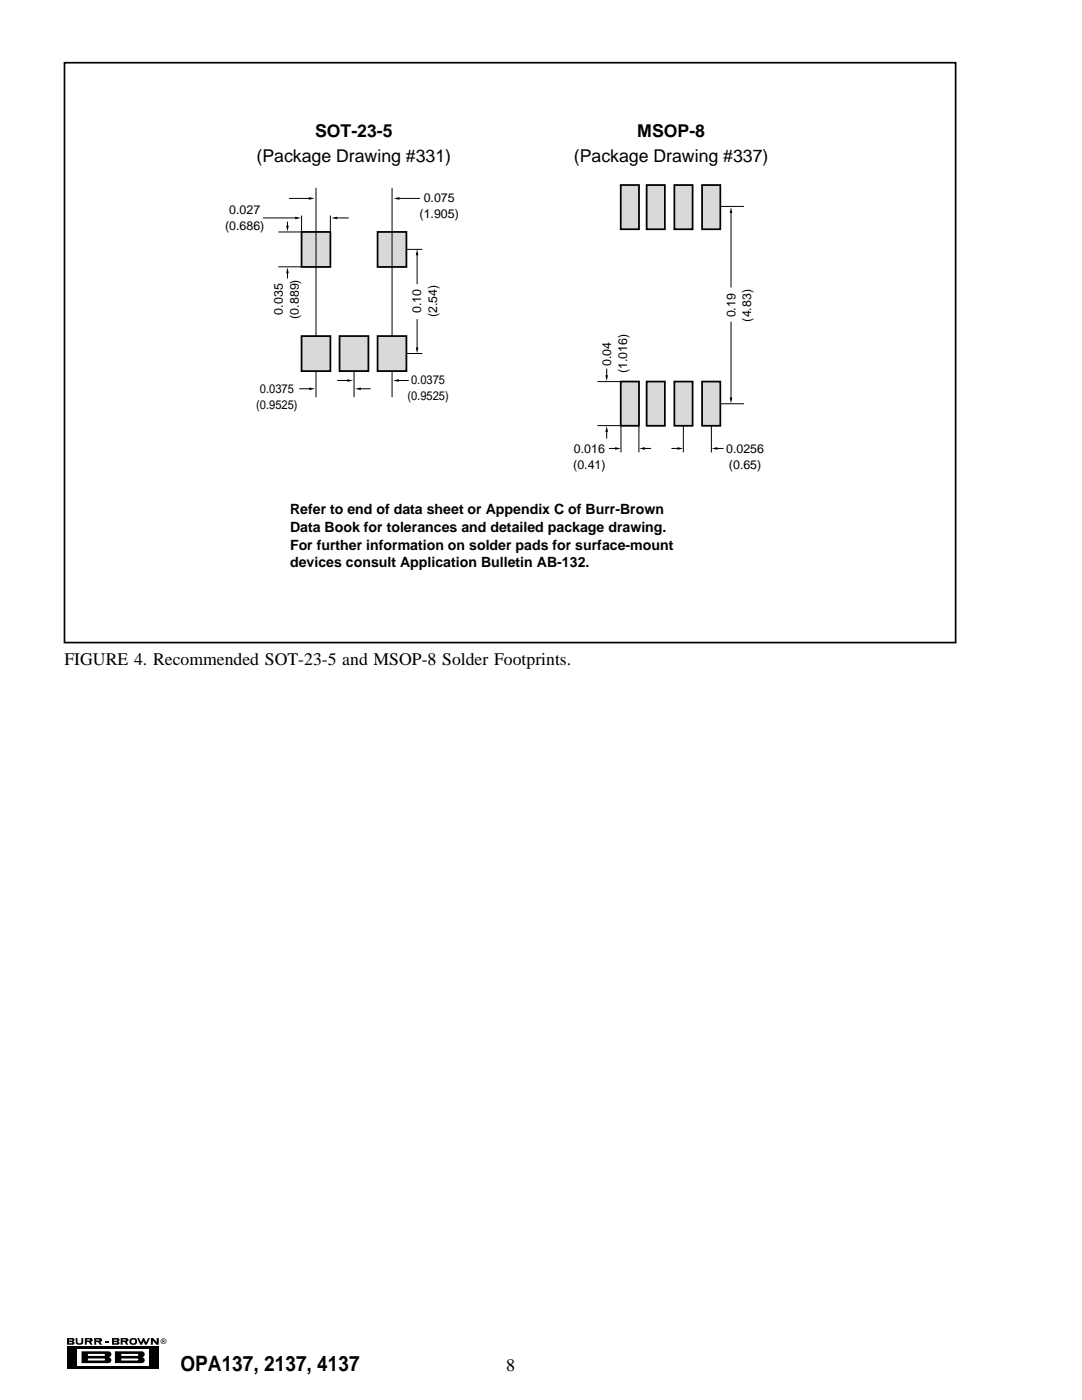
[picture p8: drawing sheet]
<svg xmlns="http://www.w3.org/2000/svg" width="216mm" height="279mm" viewBox="0 0 216 279" stroke-linecap="round" stroke-linejoin="round" font-family="sans-serif">
<path d="M13.4 268.7h18.3v4.6h-18.3z" fill="#000"/>
<path d="M15.4 269.3h14.3v3.3h-14.3z" fill="#fff"/>
<path d="M16.3 269.7h5.3a.59 .59 0 0 1 .6 .6 .59 .59 0 0 1-.6 .6 .59 .59 0 0 1 .6 .5 .59 .59 0 0 1-.6 .6h-5.3z" fill="#000"/>
<g fill="#fff">
<path d="M17.5 270.2h3.3l.2 .2-.2 .2h-3.3z"/>
<path d="M17.5 271.1h3.3l.2 .2-.2 .2h-3.3z"/>
</g>
<path d="M22.9 269.7h5.4a.59 .59 0 0 1 .6 .6 .59 .59 0 0 1-.6 .6 .59 .59 0 0 1 .6 .5 .59 .59 0 0 1-.6 .6h-5.4z" fill="#000"/>
<g fill="#fff">
<path d="M24.2 270.2h3.2l.2 .2-.2 .2h-3.2z"/>
<path d="M24.2 271.1h3.2l.2 .2-.2 .2h-3.2z"/>
</g>
<path d="M13.4 267h1.1a.33 .33 0 0 1 .4 .4 .33 .33 0 0 1-.4 .3 .33 .33 0 0 1 .4 .3 .33 .33 0 0 1-.4 .4h-1.1zM18.8 267h1.2a.38 .38 0 0 1 .4 .4 .38 .38 0 0 1-.4 .4l.4 .6h-.5l-.3-.6h-.4v.6h-.4z" fill="#000"/>
<path d="M19.2 267.3l.7 .1-.7 .1z" fill="#fff"/>
<path d="M15.1 267l.4 .1a.7 .7 0 0 0 .3 1h.2a.93 .93 0 0 0 .2-1.1h.4v.2a.86 .86 0 0 1-.5 1.2h-.2a.61 .61 0 0 1-.8-.5zM22.3 267h1.2a.33 .33 0 0 1 .3 .4 .33 .33 0 0 1-.3 .3 .33 .33 0 0 1 .3 .3 .33 .33 0 0 1-.3 .4h-1.2z" fill="#000"/>
<g fill="#fff">
<path d="M22.7 267.3l.7 .1-.7 .2z"/>
<path d="M22.7 267.8l.7 .2-.7 .1z"/>
</g>
<path d="M24.1 267h1.2a.38 .38 0 0 1 .3 .4 .38 .38 0 0 1-.3 .4l.3 .6h-.4l-.4-.6h-.3v.6h-.4z" fill="#000"/>
<path d="M24.5 267.3l.6 .1-.6 .1z" fill="#fff"/>
<path d="M26 267.2l.3-.1a.74 .74 0 0 1 1.1 .6 .74 .74 0 0 1-1.1 .7 .69 .69 0 0 1-.3-1.2z" fill="#000"/>
<circle cx="26.6" cy="267.7" r=".41" fill="#fff"/>
<path d="M16.9 267h1.2a.38 .38 0 0 1 .4 .4 .38 .38 0 0 1-.4 .4l.4 .6h-.4l-.4-.6h-.4v.6h-.4zM27.4 267h.3l.4 .9 .4-.9h.3l.4 .9 .4-.9h.3l-.6 1.4h-.4l-.3-.7-.3 .7h-.3zM30.1 267h.5l.7 .9v-.9h.4v1.4h-.5l-.7-.9v.9h-.4z" fill="#000"/>
<path d="M17.3 267.3l.7 .1-.7 .1z" fill="#fff"/>
<path d="M21 267.7h.7v.2h-.7z" fill="#000"/>
<g fill="#fff">
<path d="M13.8 267.3l.6 .1-.6 .2z"/>
<path d="M13.8 267.9l.6 .1-.6 .1z"/>
</g>
<g fill="#d9d9d9" stroke="#000" stroke-width=".35">
<path d="M140.1 76.2h3.6v8.8h-3.6z"/>
<path d="M134.6 76.2h3.6v8.8h-3.6z"/>
<path d="M129 76.2h3.7v8.8h-3.7z"/>
<path d="M123.9 76.1h3.6v8.9h-3.6z"/>
<path d="M140.1 36.9h3.6v8.9h-3.6z"/>
<path d="M134.6 36.9h3.6v8.9h-3.6z"/>
<path d="M129 36.9h3.7v8.9h-3.7z"/>
<path d="M123.9 36.9h3.6v8.8h-3.6z"/>
</g>
<g fill="none" stroke="#000" stroke-width=".2">
<path d="M143.7 41.2h4.8M145.9 42.2v15.2M119.2 76.2h4.7M121.1 73.6v1.7M145.9 64.2v15.6M119.2 84.9h4.7M121.1 85.8v1.7M121.5 89.5h1.6M123.9 85v5.3M127.5 85v5.3M128.3 89.5h1.6M134 89.5h1.6"/>
<path d="M136.4 85v5.3M141.9 85v5.3M142.8 89.5h1.6M143.7 80.6h4.8"/>
</g>
<path d="M145.9 41.4l.2 1.1h-.5zM120.8 74.9h.5l-.2 1.2zM121.1 85l.2 1.2h-.5zM122.7 89.2l1.2 .3-1.2 .3zM127.5 89.5l1.2-.3v.6zM135.2 89.2l1.1 .3-1.1 .3zM142 89.5l1.1-.3 .1 .6zM145.6 79.3h.5l-.2 1.2z" fill="#000"/>
<g fill="#d9d9d9" stroke="#000" stroke-width=".35">
<path d="M75.3 46.3h5.8v7h-5.8z"/>
<path d="M60.2 46.3h5.7v7h-5.7z"/>
</g>
<g fill="none" stroke="#000" stroke-width=".2">
<path d="M57.7 39.6h4.3M63.1 37.5v41.8M83.8 39.6h-4.4M52.5 43.5h6.7M55.5 46.3h4.8M55.5 53.2h4.8M57.4 44.2v1.3M57.4 54.1v1.5M60.2 43v3.4M65.9 43v3.4M69.6 43.5h-2.7M83.2 50.5v6.2"/>
<path d="M59.7 77.6h2.4M67.3 75.9h2.4M71.6 77.6h2.4M79.2 75.9h2.4M83.2 63.7v6.2"/>
</g>
<path d="M61.6 39.3l1.2 .3-1.2 .3zM78.5 39.6l1.2-.3v.6zM57.4 53.4l.2 1.1h-.5zM57.1 45h.5l-.2 1.2zM58.9 43.2l1.2 .3-1.2 .3zM66.1 43.5l1.2-.3v.6zM83.2 49.8l.3 1.1h-.5zM61.7 77.3l1.2 .3-1.2 .3zM69.3 75.7l1.2 .2-1.2 .3zM70.8 77.6l1.2-.3v.6zM78.4 75.9l1.2-.2v.5zM83 69.4h.5l-.3 1.1z" fill="#000"/>
<path d="M60.2 67.1h5.7v7h-5.7z" fill="#d9d9d9" stroke="#000" stroke-width=".35"/>
<path d="M78.2 37.5v41.8M81.1 49.8h3.2" fill="none" stroke="#000" stroke-width=".2"/>
<path d="M75.3 67.1h5.8v7h-5.8z" fill="#d9d9d9" stroke="#000" stroke-width=".35"/>
<path d="M70.6 74.1v5.2" fill="none" stroke="#000" stroke-width=".2"/>
<path d="M67.8 67.1h5.7v7h-5.7z" fill="#d9d9d9" stroke="#000" stroke-width=".35"/>
<path d="M81.1 70.6h3.2" fill="none" stroke="#000" stroke-width=".2"/>
<path d="M12.9 12.5h177.8v115.7h-177.8z" fill="none" stroke="#000" stroke-width=".34"/>
<text font-size="4.2" x="36" y="273.5">OPA137, 2137, 4137</text>
<g font-size="3.5">
<text x="62.9" y="27.4">SOT-23-5</text>
<text x="127.2" y="27.4">MSOP-8</text>
<text x="51.2" y="32.4">(Package Drawing #331)</text>
<text x="114.5" y="32.4">(Package Drawing #337)</text>
<text x="12.9" y="132.6">FIGURE 4. Recommended SOT-23-5 and MSOP-8 Solder Footprints.</text>
<text x="101" y="273.6">8</text>
</g>
<g font-size="2.8">
<text x="57.9" y="102.7">Refer to end of data sheet or Appendix C of Burr-Brown</text>
<text x="57.9" y="106.2">Data Book for tolerances and detailed package drawing.</text>
<text x="57.9" y="109.7">For further information on solder pads for surface-mount</text>
<text x="57.9" y="113.2">devices consult Application Bulletin AB-132.</text>
</g>
<g font-size="2.5">
<text x="84.6" y="40.3">0.075</text>
<text x="44.9" y="46">(0.686)</text>
<text x="45.8" y="42.8">0.027</text>
<text x="83.7" y="43.5">(1.905)</text>
<text x="56.4" y="62.8" transform="rotate(-90 56.4 62.8)">0.035</text>
<text x="59.6" y="63.6" transform="rotate(-90 59.6 63.6)">(0.889)</text>
<text x="84" y="62.5" transform="rotate(-90 84 62.5)">0.10</text>
<text x="87.2" y="63.3" transform="rotate(-90 87.2 63.3)">(2.54)</text>
<text x="146.7" y="63.4" transform="rotate(-90 146.7 63.4)">0.19</text>
<text x="149.9" y="64.2" transform="rotate(-90 149.9 64.2)">(4.83)</text>
<text x="82" y="76.7">0.0375</text>
<text x="122" y="73" transform="rotate(-90 122 73)">0.04</text>
<text x="125.1" y="74.5" transform="rotate(-90 125.1 74.5)">(1.016)</text>
<text x="51.1" y="81.7">(0.9525)</text>
<text x="51.9" y="78.5">0.0375</text>
<text x="81.3" y="79.9">(0.9525)</text>
<text x="114.4" y="93.6">(0.41)</text>
<text x="114.5" y="90.4">0.016</text>
<text x="144.9" y="90.4">0.0256</text>
<text x="145.5" y="93.6">(0.65)</text>
</g>
<text font-size="1.5" x="32.1" y="268.2">®</text>
</svg>
